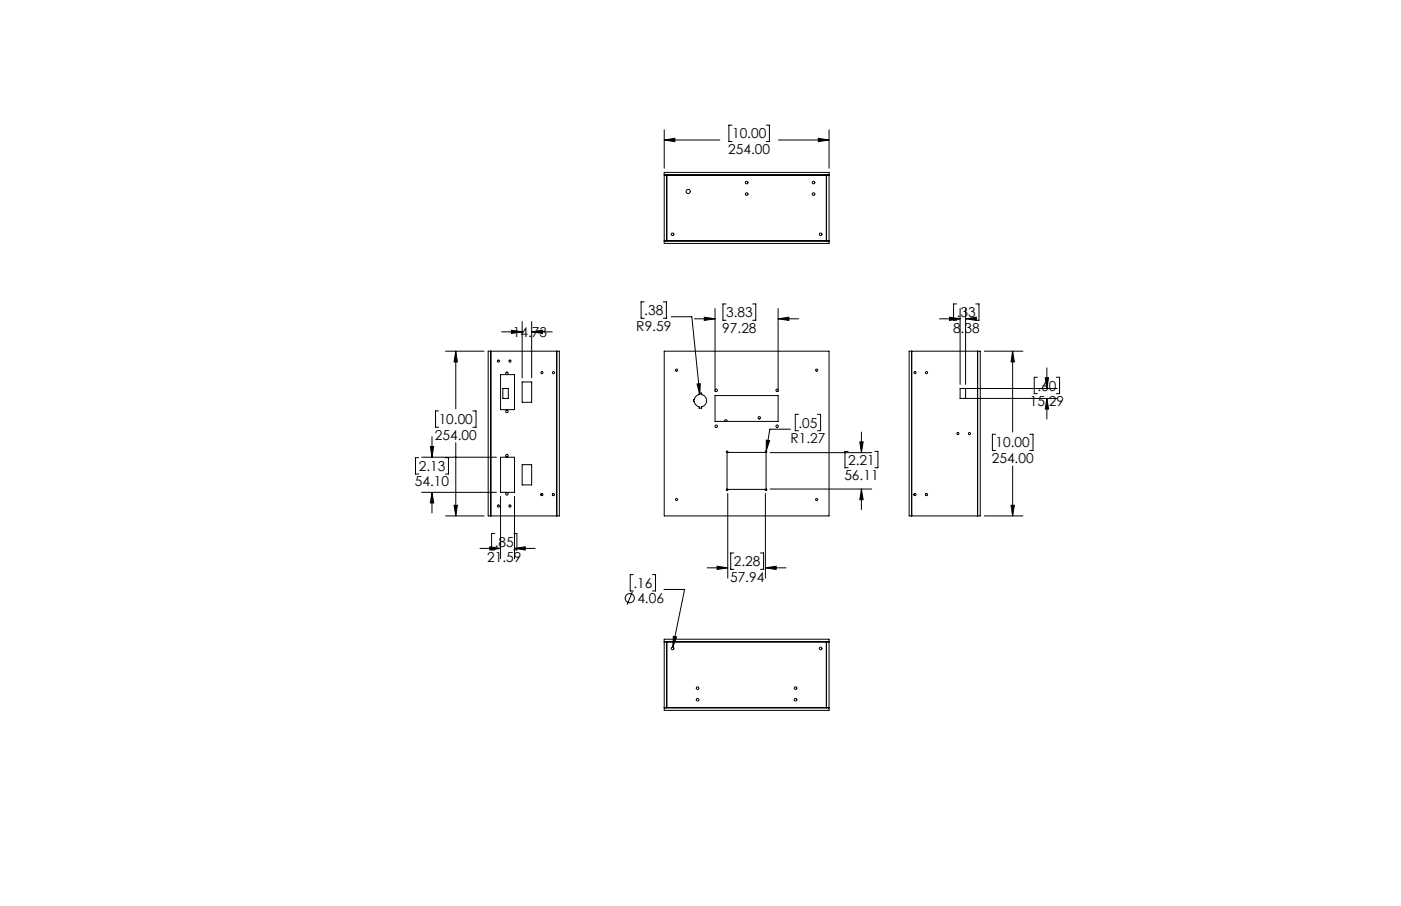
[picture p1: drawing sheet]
<svg xmlns="http://www.w3.org/2000/svg" width="432mm" height="279mm" viewBox="0 0 432 279" stroke-linecap="round" stroke-linejoin="round" font-family="sans-serif">
<g fill="none" stroke="#000" stroke-width=".31">
<path d="M225.6 38.6h-1v5h1M236.2 38.6h.9v5h-.9M204.7 40v11.9M204.7 43.2h17.2M204.7 43.2l3.3-.5v1zM204.7 53.2h50.8v21.9h-50.8zM204.7 54h50.8M205.5 54v20.3M239.9 43.2h15.6M252.2 42.7l3.3 .5-3.3 .5zM254.7 54v20.3M255.5 40v11.9"/>
<path d="M204.7 74.3h50.8M160.9 99.2v17.3M163.9 99.2v17.3M198.6 93.1h-1v5h1M204.4 93.1h1v5h-1M206.9 97.7h6.3l2.5 23.9M214 98.3h6.4M217.1 97.8l3.3 .5-3.3 .5zM220.4 95.1v25.6M223.8 93.7h-1v5.1h1M232 93.7h.9v5.1h-.9M239.8 95.1v25.6"/>
<path d="M239.8 98.3h6.4M239.8 98.3l3.3-.5v1zM289.6 98.3h6.3M292.6 97.8l3.3 .5-3.3 .5zM294.9 93.7h-1v5.1h1M295.9 95.1v23.4M297.6 98.3h.1M297.6 95.1v23.4M297.6 98.3l3.3-.5v1zM300.7 93.7h1v5.1h-1M137.3 108.3h11.9M140.5 108.3l.5 3.3h-1.1z"/>
<path d="M140.5 108.3v17.8M150.5 108.3h21.9v50.8h-21.9zM151.3 108.3v50.8M154.3 115.5h4.3v10.8h-4.3zM154.6 102.3h6.3M155 119.8h1.7v3.1h-1.7zM157.6 101.8l3.3 .5-3.3 .5zM160.9 117.8h3v6.3h-3zM163.9 102.3h6.3M163.9 102.3l3.3-.5v1zM171.6 108.3v50.8M204.7 108.3h50.8v50.8h-50.8z"/>
<path d="M214.8 118.4l1-.1-.1 3.3zM280.2 108.3h21.9v50.8h-21.9zM281 108.3v50.8M297.6 119.8v3.1M301.3 108.3v50.8M303.4 108.3h11.9M312.1 108.3l.5 3.3h-1zM312.1 108.3v24.9M319.7 116.3h-.9v5.1h.9M322.2 116.5h1l-.5 3.3zM322.7 113.5v6.3M325.6 116.3h1v5.1h-1"/>
<path d="M325.8 119.8h-29.9v3.1h29.9M132.6 137.7h1.1l-.6 3.3zM133.1 134.7v6.3M135.2 126.7h-1v5.1h1M140.5 136.5v22.6M145.7 126.7h1v5.1h-1M215.5 121.2h.8v.5a1.93 1.93 0 0 1 1.5 1.9 1.93 1.93 0 0 1-1.5 1.8v.5h-.8v-.5a2.57 2.57 0 0 1-1.8-2.1h.3a1.98 1.98 0 0 1 1.5-1.6zM220.4 122h19.4v8h-19.4zM223.4 130a.37 .37 0 0 1 .3-.6 .37 .37 0 0 1 .3 .6M223.9 139.2a.26 .26 0 0 1 .4-.1 .26 .26 0 0 1 0 .4h11.6a.25 .25 0 0 1 .1-.4 .25 .25 0 0 1 .4 .2 .25 .25 0 0 1-.3 .3v11.2a.25 .25 0 0 1 .3 .3 .25 .25 0 0 1-.4 .2 .25 .25 0 0 1-.1-.4h-11.6a.25 .25 0 0 1-.1 .4 .25 .25 0 0 1-.4-.2 .25 .25 0 0 1 .3-.3v-11.2zM236.2 135.7l1 .2-1.1 3.2zM237.4 139.6h31.3"/>
<path d="M243.6 132.4h-6.3l-1.2 6.7M246.1 127.8h-1v5h1M252 127.8h.9v5h-.9M261.4 139.2h-1v5.1h1M265 136.3h1l-.5 3.3zM265.5 133.2v6.4M269.6 139.2h1v5.1h-1M306.8 133.9h-.9v5h.9M317.4 133.9h1v5h-1M322.7 122.9l.5 3.3h-1zM322.7 122.9v6.3M129 141.1h-.9v5.1h.9"/>
<path d="M130 141h23M130 151.8h23M133.1 151.8v6.4M133.1 151.8l.6 3.3h-1.1zM137.3 141.1h.9v5.1h-.9M137.3 159.1h11.9M139.9 155.8h1.1l-.5 3.3zM154.3 153.1v19.2M154.3 141h4.3v10.8h-4.3zM158.6 153.1v19.2M160.9 143.3h3v6.2h-3zM167 152.2a.34 .34 0 0 0-.3 .3 .34 .34 0 0 0 .3 .4"/>
<path d="M170.6 152.2a.34 .34 0 0 0-.3 .3 .34 .34 0 0 0 .3 .4M224.3 152.2v26.1M235.9 152.2v26.1M237.4 150.8h31.3M265.5 150.8v6.4M265.5 150.8l.5 3.3h-1zM282 152.2a.34 .34 0 0 0-.3 .3 .34 .34 0 0 0 .3 .4M285.6 152.2a.34 .34 0 0 0-.3 .3 .34 .34 0 0 0 .3 .4M303.4 159.1h11.9M311.6 155.8h1l-.5 3.3zM312.1 143.7v15.4M147.9 169.1h6.4"/>
<path d="M151 168.6l3.3 .5-3.3 .5zM152.5 164.5h-1v5.1h1M158.4 164.5h.9v5.1h-.9M158.6 169.1h6.3M158.6 169.1l3.3-.5v1zM195.2 177.2h-1v5h1M201.1 177.2h.9v5h-.9M217.9 175.1h6.4M221 174.6l3.3 .5-3.3 .5zM226.2 170.5h-1v5.1h1M234.4 170.5h.9v5.1h-.9M235.9 175.1h6.4"/>
<path d="M235.9 175.1l3.3-.5v1zM194.9 182.5l-1.6 4M204.6 181.8h6.4l-3.6 17.8M204.7 197.1h50.8v22h-50.8zM204.7 197.9h50.8M205.5 197.9v20.4M207.5 196.3l1 .1-1.1 3.2zM254.7 197.9v20.4M204.7 218.3h50.8"/>
<circle cx="212.1" cy="59" r=".64"/>
<circle cx="230.1" cy="56.3" r=".41"/>
<circle cx="230.1" cy="59.9" r=".41"/>
<circle cx="250.7" cy="59.9" r=".41"/>
<circle cx="250.7" cy="56.3" r=".4"/>
<circle cx="207.3" cy="72.3" r=".4"/>
<circle cx="252.9" cy="72.3" r=".4"/>
<circle cx="153.6" cy="111.4" r=".32"/>
<circle cx="156.2" cy="115.1" r=".38"/>
<circle cx="157.2" cy="111.4" r=".33"/>
<circle cx="167" cy="114.9" r=".33"/>
<circle cx="170.6" cy="114.9" r=".33"/>
<circle cx="208.5" cy="114.1" r=".34"/>
<circle cx="251.7" cy="114.1" r=".34"/>
<circle cx="282" cy="114.9" r=".34"/>
<circle cx="285.6" cy="114.9" r=".34"/>
<circle cx="156.2" cy="126.9" r=".38"/>
<circle cx="220.7" cy="120.4" r=".39"/>
<circle cx="220.8" cy="131.5" r=".38"/>
<circle cx="234" cy="128.8" r=".38"/>
<circle cx="239.5" cy="120.4" r=".39"/>
<circle cx="239.5" cy="131.5" r=".38"/>
<circle cx="295.2" cy="133.7" r=".33"/>
<circle cx="298.8" cy="133.7" r=".33"/>
<circle cx="153.6" cy="156.1" r=".33"/>
<circle cx="156.2" cy="152.3" r=".38"/>
<circle cx="156.2" cy="140.5" r=".38"/>
<circle cx="157.2" cy="156.1" r=".34"/>
<circle cx="167" cy="152.5" r=".33"/>
<circle cx="170.6" cy="152.5" r=".33"/>
<circle cx="208.5" cy="154" r=".34"/>
<circle cx="251.7" cy="154" r=".34"/>
<circle cx="282" cy="152.5" r=".34"/>
<circle cx="285.6" cy="152.5" r=".34"/>
<circle cx="194.1" cy="184.5" r="1.41"/>
<circle cx="207.3" cy="200" r=".4"/>
<circle cx="252.9" cy="200" r=".4"/>
<circle cx="215" cy="215.8" r=".42"/>
<circle cx="215" cy="212.2" r=".42"/>
<circle cx="245.2" cy="215.8" r=".41"/>
<circle cx="245.2" cy="212.2" r=".4"/>
</g>
<path d="M221 174.6l3.3 .5-3.3 .5zM235.9 175.1l3.3-.5v1zM239.8 98.3l3.3-.5v1zM217.1 97.8l3.3 .5-3.3 .5zM214.8 118.4l.9 3.2 .1-3.3zM265 136.3h1l-.5 3.3zM265.5 150.8l.5 3.3h-1zM236.2 135.7l-.1 3.4 1.1-3.2zM311.6 155.8h1l-.5 3.3zM312.1 108.3l.5 3.3h-1zM297.6 98.3l3.3-.5v1zM292.6 97.8l3.3 .5-3.3 .5zM322.2 116.5h1l-.5 3.3zM322.7 122.9l.5 3.3h-1zM207.5 196.3l-.1 3.3 1.1-3.2zM252.2 42.7l3.3 .5-3.3 .5zM204.7 43.2l3.3-.5v1zM140.5 108.3l.5 3.3h-1.1zM139.9 155.8h1.1l-.5 3.3zM133.1 151.8l.6 3.3h-1.1zM132.6 137.7h1.1l-.6 3.3zM158.6 169.1l3.3-.5v1zM151 168.6l3.3 .5-3.3 .5zM157.6 101.8l3.3 .5-3.3 .5zM163.9 102.3l3.3-.5v1z" fill="#000"/>
<g font-size="4.2">
<text x="224.5" y="47.4">254.00</text>
<text x="225.6" y="42.7">10.00</text>
<text x="196.1" y="102">R9.59</text>
<text x="198.6" y="97.2">.38</text>
<text x="223.8" y="97.8">3.83</text>
<text x="294.9" y="97.8">.33</text>
<text x="158.1" y="103.9">14.73</text>
<text x="222.6" y="102.6">97.28</text>
<text x="293.7" y="102.6">8.38</text>
<text x="317.4" y="125.2">15.29</text>
<text x="319.7" y="120.4">.60</text>
<text x="135.2" y="130.8">10.00</text>
<text x="246.1" y="131.9">.05</text>
<text x="134" y="135.6">254.00</text>
<text x="243.7" y="136.6">R1.27</text>
<text x="306.9" y="138">10.00</text>
<text x="261.4" y="143.3">2.21</text>
<text x="305.7" y="142.7">254.00</text>
<text x="129.1" y="145.3">2.13</text>
<text x="260.2" y="148.1">56.11</text>
<text x="127.9" y="150">54.10</text>
<text x="150.2" y="173.4">21.59</text>
<text x="152.5" y="168.6">.85</text>
<text x="225" y="179.4">57.94</text>
<text x="226.2" y="174.6">2.28</text>
<text x="195.2" y="181.3">.16</text>
<text x="196.4" y="186.1">4.06</text>
</g>
</svg>
